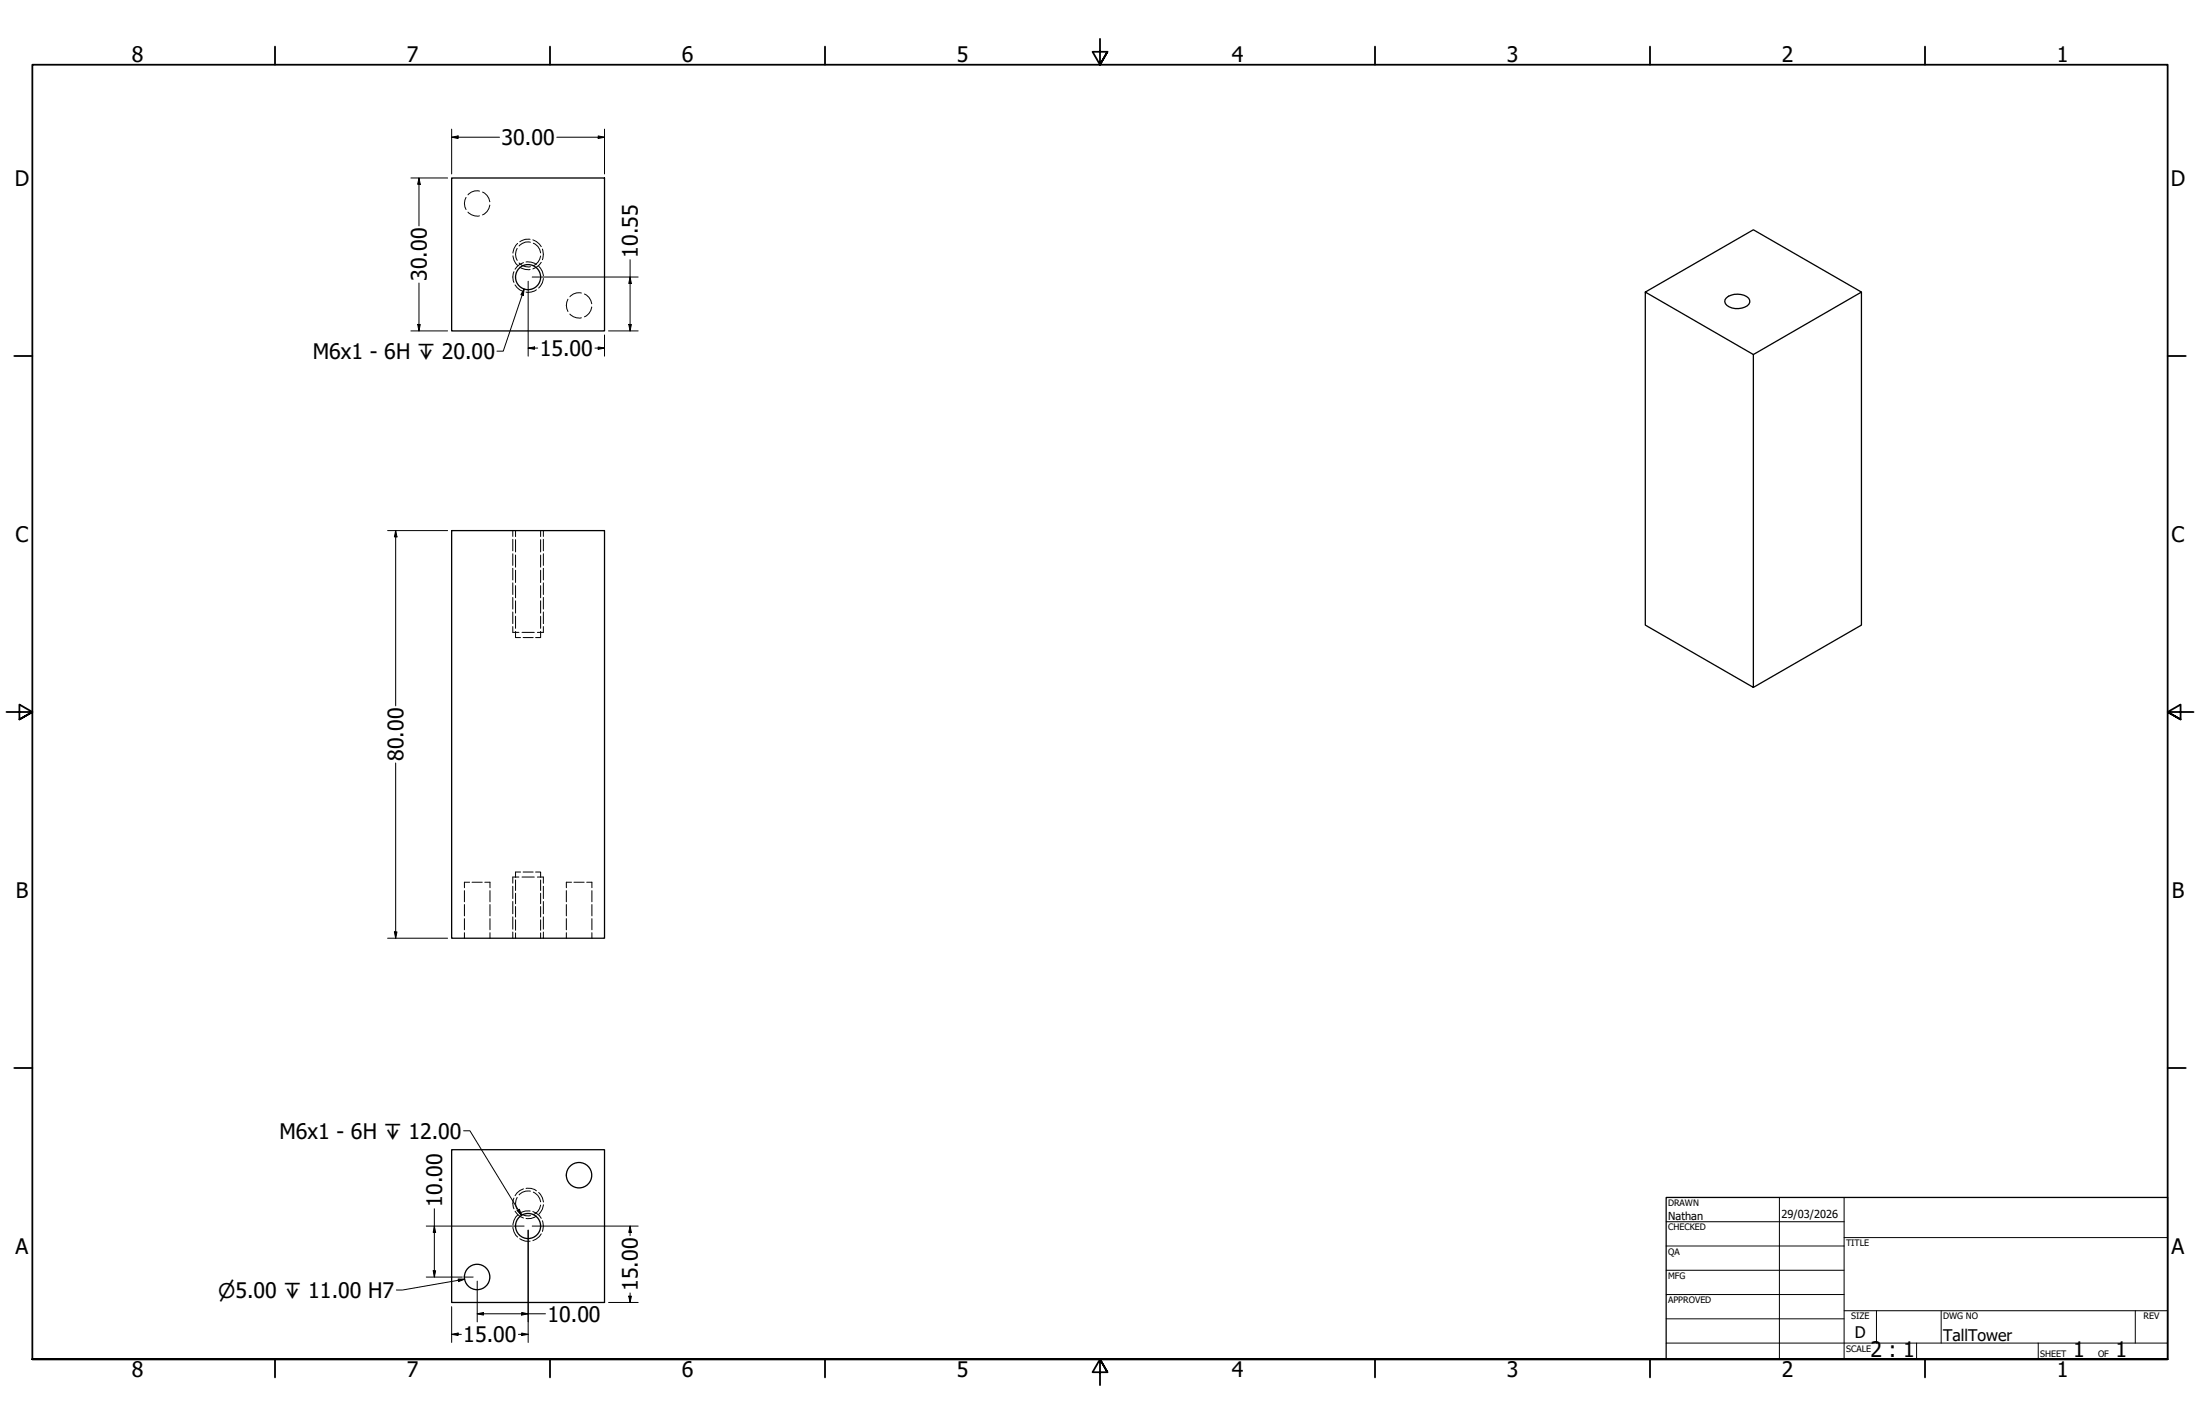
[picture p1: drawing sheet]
<svg xmlns="http://www.w3.org/2000/svg" width="864mm" height="559mm" viewBox="0 0 864 559" stroke-linecap="round" stroke-linejoin="round" font-family="sans-serif">
<!-- layer: Hidden (ANSI) -->
<g fill="none" stroke="#000" stroke-width=".39">
<path d="M182.9 77.5a4.8 4.8 0 0 0 0 4.7M188.2 75a4.4 4.4 0 0 0-4.5 1.5M189.4 75.4a4.8 4.8 0 0 1 2.9 3.8M183.7 83.2a4.8 4.8 0 0 0 4.5 1.5M192.3 80.5a4.9 4.9 0 0 1-2.9 3.8M203 97.5a4.7 4.7 0 0 0 0 4.7M208.2 95.1a4.3 4.3 0 0 0-4.4 1.4M209.4 95.4a4.6 4.6 0 0 1 2.8 3.9M203.8 103.2a4.6 4.6 0 0 0 4.4 1.4M212.2 100.5a4.9 4.9 0 0 1-2.8 3.8M222.9 117.4a4.9 4.9 0 0 0 0 4.8M228.2 115a4.4 4.4 0 0 0-4.5 1.5"/>
<path d="M229.4 115.4a4.8 4.8 0 0 1 2.9 3.8M223.7 123.3a4.8 4.8 0 0 0 4.5 1.4M232.3 120.5a4.9 4.9 0 0 1-2.9 3.8M202.4 208.2v2.4M202.4 211.8v4.8M202.4 217.8v4.8M212.2 208.2v2.4M212.2 211.8v4.8M212.2 217.8v4.8M202.4 223.8v4.8M202.4 229.8v4.8M202.4 235.8v4.8"/>
<path d="M212.2 223.8v4.8M212.2 229.8v4.8M212.2 235.8v4.8M201.3 248.2h2.4M202.4 241.8v4.8M202.4 247.8v2.4h1.9M204.9 248.2h4.8M205.4 250.2h3.9M210.9 248.2h2.4M212.2 241.8v4.8M212.2 247.8v2.4h-2M182.3 349.5v4.4"/>
<path d="M182.3 355v4.4M184.3 346.2h-2v2.2M185.3 346.2h4M190.3 346.2h2v2.2M192.3 349.5v4.4M192.3 355v4.4M201.3 344.2h2.4M202.4 345.3v4.1M202.4 350.5v4.1M202.4 355.7v4.2M204.3 342.2h-1.9v2.1M204.9 344.2h4.8"/>
<path d="M205.4 342.2h3.9M210.2 342.2h2v2.1M210.9 344.2h2.4M212.2 345.3v4.1M212.2 350.5v4.1M212.2 355.7v4.2M222.3 349.5v4.4M222.3 355v4.4M224.3 346.2h-2v2.2M225.3 346.2h4M230.3 346.2h2v2.2M232.3 349.5v4.4"/>
<path d="M232.3 355v4.4M182.3 360.5v4.4M182.3 366v2.2M192.3 360.5v4.4M192.3 366v2.2M202.4 360.9v4.2M202.4 366.1v2.1M212.2 360.9v4.2M212.2 366.1v2.1M222.3 360.5v4.4M222.3 366v2.2M232.3 360.5v4.4"/>
<path d="M232.3 366v2.2M203 469.9a4.7 4.7 0 0 0 0 4.7M203.8 475.6a4.2 4.2 0 0 0 4.4 1.4M208.2 467.4a4.7 4.7 0 0 0-4.4 1.5M209.4 467.8a4.8 4.8 0 0 1 2.8 3.8M212.2 472.9a4.6 4.6 0 0 1-2.8 3.7"/>
</g>
<!-- layer: Hidden Narrow (ANSI) -->
<g fill="none" stroke="#000" stroke-width=".39">
<path d="M203.2 95.5a5.6 5.6 0 0 0-1.8 3.8M208.1 93.9a5.2 5.2 0 0 0-4.1 1M209.2 94.1l1.3 .6 2 2.1M212.9 97.7a6 6 0 0 1 0 4.2M201.4 100.4a5.6 5.6 0 0 0 1.8 3.7M201.7 106.6a5.2 5.2 0 0 0 0 4.2M202.2 111.8l1.9 2 1.4 .6M204 104.8a5.5 5.5 0 0 0 4.1 .9M205.5 103.1l-1.4 .6-1.9 2M206.5 102.8a5.8 5.8 0 0 1 4.1 1M210.6 113.7a5.3 5.3 0 0 1-4.1 .9M211.5 104.5a5.6 5.6 0 0 1 1.8 3.7"/>
<path d="M212.5 102.9l-2 2-1.3 .6M213.3 109.3a5.6 5.6 0 0 1-1.8 3.7M201.3 208.2v2.3M201.3 211.6v4.6M201.3 217.3v4.6M213.3 208.2v2.3M213.3 211.6v4.6M213.3 217.3v4.6M201.3 223v4.6M201.3 228.7v4.6M201.3 234.4v4.6M213.3 223v4.6"/>
<path d="M213.3 228.7v4.6M213.3 234.4v4.6M201.3 240.2v4.5M201.3 245.9v2.3M213.3 240.2v4.5M213.3 245.9v2.3M201.3 344.2v2.4M201.3 347.8v4.8M201.3 353.8v4.8M201.3 359.8v4.8M213.3 344.2v2.4M213.3 347.8v4.8"/>
<path d="M213.3 353.8v4.8M213.3 359.8v4.8M201.3 365.8v2.4M213.3 365.8v2.4M201.7 470.2a5.2 5.2 0 0 0 0 4.1M202.2 475.3l1.9 2 1.4 .7M203.2 476.8a5.6 5.6 0 0 0-1.8 3.8M205.5 466.5l-1.4 .7-1.9 2M206.5 466.3a5 5 0 0 1 4.1 1M208.1 475.2a5.2 5.2 0 0 0-4.1 1M209.2 475.4l2.5 1.6 .8 1.1M210.6 477.2a5 5 0 0 1-4.1 1"/>
<path d="M211.5 467.9a5.6 5.6 0 0 1 1.8 3.8M212.9 479a6 6 0 0 1 0 4.2M213.3 472.8a5.6 5.6 0 0 1-1.8 3.8M201.4 481.6a5.6 5.6 0 0 0 1.8 3.9M204 486.1a5.2 5.2 0 0 0 4.1 .9M212.5 484.2l-.8 1.1-2.5 1.6"/>
</g>
<!-- layer: Visible (ANSI) -->
<g fill="none" stroke="#000" stroke-width=".51">
<path d="M177.3 69.9h60v60h-60zM645.9 114.6v130.7l42.4 24.4v-130.6l-42.4-24.5 42.4-24.4 42.4 24.4v130.7l-42.4 24.4M677.7 116.9a7.1 7.1 0 0 1 8.7 .1 2.17 2.17 0 0 1-1.5 3.5 6.7 6.7 0 0 1-7.6-1.4l-.1-1.5zM730.7 114.6l-42.4 24.5M177.3 208.2h60v160h-60zM177.3 451.2h60v59.9h-60z"/>
<circle cx="207.3" cy="108.7" r="4.9"/>
<circle cx="227.3" cy="461.2" r="5"/>
<circle cx="207.3" cy="481.1" r="4.9"/>
<circle cx="187.3" cy="501.1" r="5"/>
</g>
<!-- layer: Border (ANSI) -->
<g fill="none" stroke="#000" stroke-width=".7">
<path d="M107.9 18.3v7.1M215.9 18.3v7.1M323.8 18.3v7.1M431.8 15.2v10.2l-2.9-5.1h5.8l-2.9 5.1 2.9-5.1M539.8 18.3v7.1M647.7 18.3v7.1M755.6 18.3v7.1M5.6 139.7h7.1M850.9 139.7h7.1M2.5 279.4h10.2l-5.1-2.9v5.8l5.1-2.9-5.1 2.9M861.1 279.4h-10.2l5.1-2.9v5.8l-5.1-2.9 5.1 2.9M5.6 419.1h7.1"/>
<path d="M850.9 419.1h7.1M12.7 533.4v-508h838.2v508h-838.2h838.2M107.9 533.4v7.1M215.9 533.4v7.1M323.8 533.4v7.1M434.7 538.5l-2.9-5.1 2.9 5.1h-5.8l2.9-5.1v10.2M539.8 533.4v7.1M647.7 533.4v7.1M755.6 533.4v7.1"/>
</g>
<!-- layer: Title (ANSI) -->
<g fill="none" stroke="#000" stroke-width=".39">
<path d="M654 479.4h69.9M698.5 469.9v63.5M723.9 469.9v63.5M654 488.9h69.9M654 498.5h69.9M723.9 485.6h127M654 508h69.9M654 517.5h69.9M723.9 514.3h127M736.6 514.3v12.7M762 514.3v12.7M838.2 514.3v12.7"/>
<path d="M654 527h196.9M752.3 527v6.4M800.1 527v6.4"/>
</g>
<path d="M654 469.9h196.9v63.5h-196.9z" fill="none" stroke="#000" stroke-width=".51"/>
<!-- layer: Dimension (ANSI) -->
<g fill="none" stroke="#000" stroke-width=".39">
<path d="M177.3 53.8l2.5-.5v1.1zM177.3 53.8h18.8M177.3 50.7v17.6M218.6 53.8h18.7M234.8 53.3l2.5 .5-2.5 .6zM237.3 50.7v17.6M161.3 69.9h14.4M164.5 69.9l.5 2.4h-1zM164.5 69.9v18.7M164.5 111.1v18.8M207.3 110.4v29.4M208.9 108.7h41.6"/>
<path d="M247.3 108.7l.5 2.6h-1zM247.3 101.9v28M161.3 129.9h14.4M164 127.3h1l-.5 2.6zM207.3 136.6l2.5-.5v1zM207.3 136.6h3.8M233.6 136.6h3.7M234.8 136.1l2.5 .5-2.5 .5zM237.3 131.4v8.4M238.9 129.9h11.6M246.8 127.3h1l-.5 2.6zM152.1 208.2h23.6"/>
<path d="M155.3 208.2l.5 2.5h-1zM155.3 208.2v68.8M155.3 299.4v68.8M152.1 368.2h23.6M154.8 365.7h1l-.5 2.5zM170.5 474.3v26.8M167.3 481.1h38.4M170.1 498.7h.9l-.5 2.4zM170.5 481.1l.5 2.5h-.9zM207.3 482.7v44.1M208.9 481.1h41.6M247.3 481.1l.5 2.5h-1z"/>
<path d="M247.3 481.1v3.8M167.3 501.1h14.2M177.3 512.8v14M182.1 501.1h3.6M187.3 515.6l2.5-.6v1.1zM187.3 515.6h26.8M187.3 502.7v16M204.8 515l2.5 .6-2.5 .5zM238.9 511.1h11.6M246.8 508.6h1l-.5 2.5zM247.3 507.4v3.7M177.3 523.6l2.5-.5v1z"/>
<path d="M177.3 523.6h3.8M203.5 523.6h3.8M204.8 523.1l2.5 .5-2.5 .5z"/>
</g>
<g fill="#000">
<path d="M177.3 53.8l2.5-.5v1.1zM234.8 53.3l2.5 .5-2.5 .6zM164.5 69.9l.5 2.4h-1zM247.3 108.7l.5 2.6h-1zM164 127.3h1l-.5 2.6zM207.3 136.6l2.5-.5v1zM234.8 136.1l2.5 .5-2.5 .5zM246.8 127.3h1l-.5 2.6zM155.3 208.2l.5 2.5h-1zM154.8 365.7h1l-.5 2.5zM170.1 498.7h.9l-.5 2.4zM170.5 481.1l.5 2.5h-.9z"/>
<path d="M247.3 481.1l.5 2.5h-1zM187.3 515.6l2.5-.6v1.1zM204.8 515l2.5 .6-2.5 .5zM246.8 508.6h1l-.5 2.5zM177.3 523.6l2.5-.5v1zM204.8 523.1l2.5 .5-2.5 .5z"/>
</g>
<!-- layer: Symbol (ANSI) -->
<path d="M205.7 113.4l-.3 2.6-.9-.4zM205.7 113.4l-8.2 24.4h-2.4M182 443.7h2.5l20.2 33.2M203 475l.9-.5 .8 2.4zM179.8 501.9l2.6 .1-2.4 .9zM182.4 502l-24.3 4.2h-2.5" fill="none" stroke="#000" stroke-width=".39"/>
<path d="M205.7 113.4l-.3 2.6-.9-.4zM203 475l.9-.5 .8 2.4zM179.8 501.9l2.6 .1-2.4 .9z" fill="#000"/>
<g font-size="8.4">
<text x="51.7" y="24.4">8</text>
<text x="159.6" y="24.4">7</text>
<text x="267.6" y="24.4">6</text>
<text x="375.5" y="24.4">5</text>
<text x="483.5" y="24.4">4</text>
<text x="591.4" y="24.4">3</text>
<text x="699.4" y="24.4">2</text>
<text x="807.3" y="24.4">1</text>
<text x="196.9" y="56.9">30.00</text>
<text x="5.8" y="72.9">D</text>
<text x="852.1" y="72.9">D</text>
<text x="250.4" y="101.2" transform="rotate(-90 250.4 101.2)">10.55</text>
<text x="167.5" y="110.2" transform="rotate(-90 167.5 110.2)">30.00</text>
<text x="122.7" y="140.8">M6x1 - 6H ↧ 20.00</text>
<text x="211.9" y="139.6">15.00</text>
<text x="6.1" y="212.6">C</text>
<text x="852.4" y="212.6">C</text>
<text x="158.4" y="298.6" transform="rotate(-90 158.4 298.6)">80.00</text>
<text x="6.2" y="352.3">B</text>
<text x="852.5" y="352.3">B</text>
<text x="109.7" y="446.8">M6x1 - 6H ↧ 12.00</text>
<text x="173.5" y="473.5" transform="rotate(-90 173.5 473.5)">10.00</text>
<text x="6.1" y="492">A</text>
<text x="852.4" y="492">A</text>
<text x="250.4" y="506.5" transform="rotate(-90 250.4 506.5)">15.00</text>
<text x="214.9" y="518.6">10.00</text>
<text x="181.9" y="526.7">15.00</text>
<text x="734.3" y="532.6">2 : 1</text>
<text x="813.8" y="532.6">1</text>
<text x="830.5" y="532.6">1</text>
<text x="51.7" y="540.5">8</text>
<text x="159.6" y="540.5">7</text>
<text x="267.6" y="540.5">6</text>
<text x="375.5" y="540.5">5</text>
<text x="483.5" y="540.5">4</text>
<text x="591.4" y="540.5">3</text>
<text x="699.4" y="540.5">2</text>
<text x="807.3" y="540.5">1</text>
</g>
<text font-size="7.9" x="85.6" y="509.3">⌀5.00 ↧ 11.00 H7</text>
<g font-size="6.3">
<text x="728.1" y="524.9">D</text>
<text x="762.8" y="526.2">TallTower</text>
</g>
<g font-size="4.3">
<text x="654.8" y="478.6">Nathan</text>
<text x="699.3" y="478">29/03/2026</text>
</g>
<g font-size="3.5">
<text x="654.8" y="473.2">DRAWN</text>
<text x="654.8" y="482.8">CHECKED</text>
<text x="724.7" y="488.9">TITLE</text>
<text x="654.8" y="492.3">QA</text>
<text x="654.8" y="501.8">MFG</text>
<text x="654.8" y="511.4">APPROVED</text>
<text x="726.7" y="517.7">SIZE</text>
<text x="762.8" y="517.7">DWG NO</text>
<text x="841.4" y="517.7">REV</text>
<text x="724.7" y="530.4">SCALE</text>
<text x="800.9" y="532.6">SHEET</text>
<text x="823.6" y="532.6">OF</text>
</g>
</svg>
